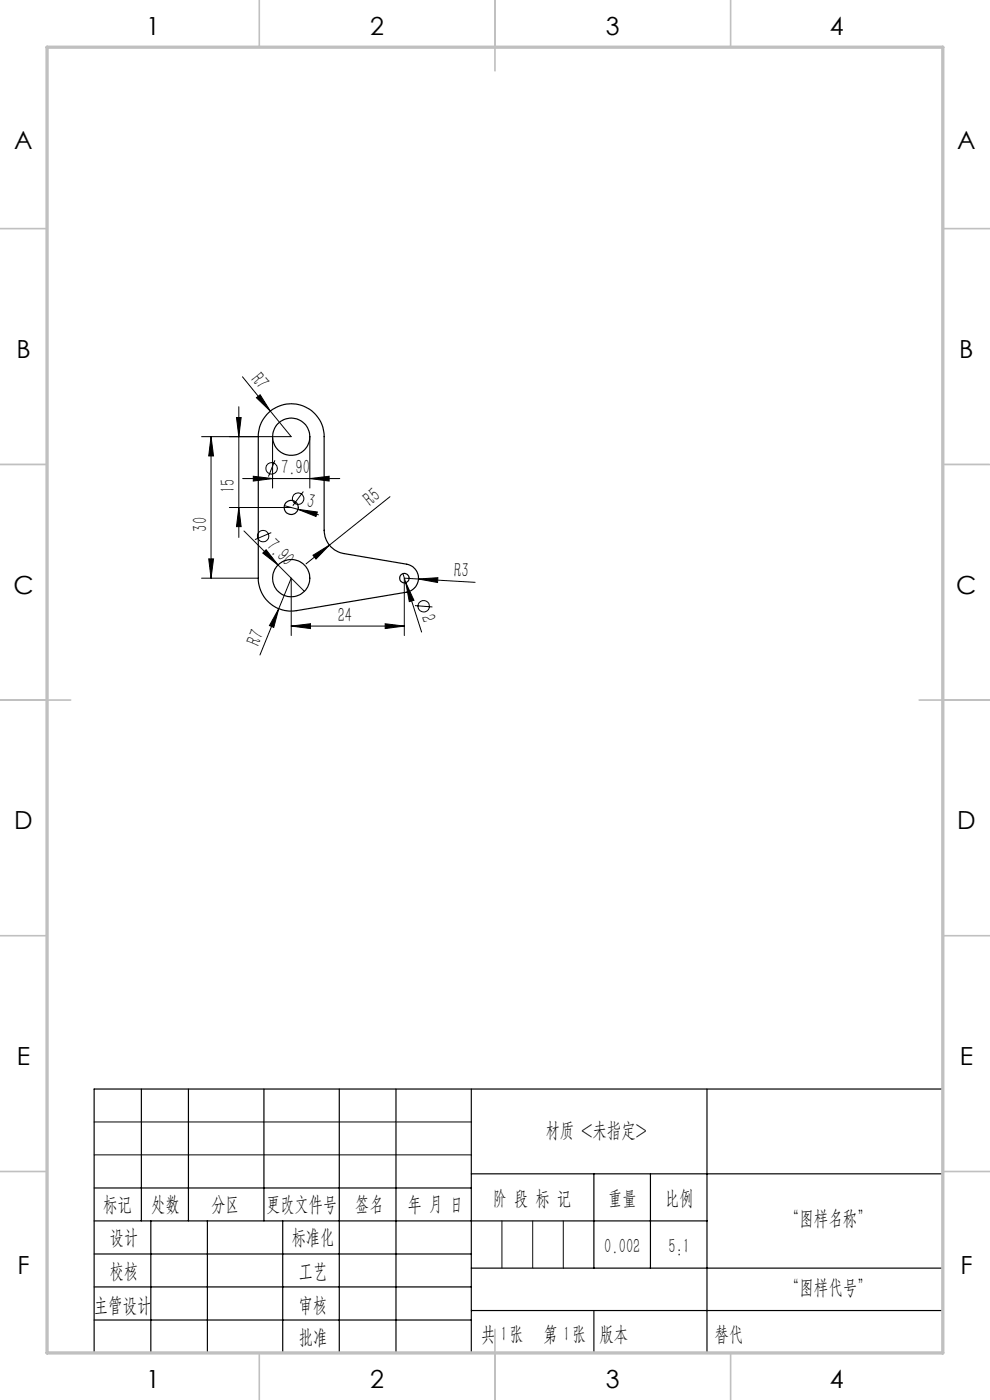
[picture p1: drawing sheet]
<svg xmlns="http://www.w3.org/2000/svg" width="210mm" height="297mm" viewBox="0 0 210 297" stroke-linecap="round" stroke-linejoin="round" font-family="sans-serif">
<g fill="none" stroke="#000" stroke-width=".21">
<path d="M51.4 79.9l6 7.3M44.8 92.6l.5 4.1h-1zM44.8 92.6v30.1M50.2 88.6h1l-.5 4zM50.7 86.3v27.7M54.4 84.4l.8-.7 2.2 3.5zM57.4 87.2l4.4 5.4h-19M57.8 92.6v10.9M58.3 97.6l-1.4 3.5M65.7 92.6v10.9M44.3 118.6h1l-.5 4.1zM48.6 107.7h13.2"/>
<path d="M50.7 107.7l.5 4h-1zM51.5 101.5h20.6M51.8 112.6l12.8 12.8M53.7 101l4.1 .5-4.1 .6zM55.7 117.3l.7-.7 2.6 3.3zM57.5 113l-3.4 1.5M60.3 107.3l7.3 1.9M63.2 108.1l4.1 .5-.3 1zM64.3 104.3l-2.2 3M65.7 101.5l4.1-.5v1.1zM66.4 117.8l3.5-2.2-2.9 3zM69.9 115.6l-5 4"/>
<path d="M82.7 105.4l-12.8 10.2M42.8 122.7h12M59.1 129.1l-1 4-.9-.4zM61.8 132.8l4.1-.5v1zM61.8 134.8v-12.1l-6.7 16.3M61.8 132.8h24M81.7 132.3l4.1 .5-4.1 .5zM85.5 121.7l.6 1.9M86.1 123.6l1.7 3.7-1 .3zM86.1 123.6l3.3 10.5M88 128.5l3.7 .3M88.8 122.8l4.1-.2-.1 1z"/>
<path d="M100.8 123.5l-15-.8v12.1M20 238h80M20 245h80"/>
<circle cx="57.6" cy="99.4" r="1.21"/>
<circle cx="55.8" cy="113.7" r="1.2"/>
<circle cx="63.2" cy="105.8" r="1.21"/>
<circle cx="89.9" cy="128.6" r="1.22"/>
</g>
<g fill="none" stroke="#000" stroke-width=".25">
<path d="M56.7 87.9a7 7 0 0 1 7.6-1.8 7 7 0 0 1 4.5 6.5v19.9a5 5 0 0 0 4.2 4.9l13.3 2.3a3 3 0 0 1 2.5 3 3 3 0 0 1-2.5 2.9l-23.4 3.9a7 7 0 0 1-8.1-6.8v-30.1a6.8 6.8 0 0 1 1.9-4.7zM30 231v28M40 231v28M56 231v28M72 231v56M84 231v56M100 231v56M150 231v56M200 231h-180v56M20 252h80M20 259h130M32 259v28"/>
<path d="M44 259v28M60 259v28M100 249h100M126 249v20M138 249v20M20 266h80M20 273h80M100 269h100M100 278h100M20 280h80"/>
<circle cx="61.8" cy="92.7" r="4"/>
<circle cx="61.8" cy="107.6" r="1.5"/>
<circle cx="61.8" cy="122.6" r="4"/>
<circle cx="85.8" cy="122.6" r="1"/>
</g>
<path d="M106.5 259v10M113 259v10M119.5 259v10" fill="none" stroke="#0a0605" stroke-width=".21"/>
<path d="M126 278v9" fill="none" stroke="#0a0605" stroke-width=".25"/>
<g fill="none" stroke="#c0c0c0" stroke-width=".35">
<path d="M55 0v10M105 0v15M155 0v10M0 48.5h10M200 48.5h10M0 98.5h10M200 98.5h10M0 148.5h15M195 148.5h15M0 198.5h10M200 198.5h10M0 248.5h10"/>
<path d="M200 248.5h10M55 287v10M105 282v15M155 287v10"/>
</g>
<path d="M10 10h190v277h-190z" fill="none" stroke="#c0c0c0" stroke-width=".7"/>
<g fill="#000">
<path d="M54.4 84.4l.8-.7 2.2 3.5zM55.7 117.3l.7-.7 2.6 3.3zM63.2 108.1l4.1 .5-.3 1zM66.4 117.8l3.5-2.2-2.9 3zM59.1 129.1l-1 4-.9-.4zM86.1 123.6l1.7 3.7-1 .3zM88.8 122.8l4.1-.2-.1 1z"/>
<path d="M44.8 92.6l.5 4.1h-1zM44.3 118.6h1l-.5 4.1z"/>
<path d="M50.7 107.7l.5 4h-1zM50.2 88.6h1l-.5 4z"/>
<path d="M53.7 101l4.1 .5-4.1 .6zM65.7 101.5l4.1-.5v1.1zM61.8 132.8l4.1-.5v1zM81.7 132.3l4.1 .5-4.1 .5z"/>
</g>
<g font-size="5.3">
<text x="31" y="7.4">1</text>
<text x="78.5" y="7.4">2</text>
<text x="128.5" y="7.4">3</text>
<text x="176" y="7.4">4</text>
<text x="3" y="31.7">A</text>
<text x="203" y="31.7">A</text>
<text x="3.5" y="75.9">B</text>
<text x="203.5" y="75.9">B</text>
<text x="2.8" y="125.9">C</text>
<text x="202.8" y="125.9">C</text>
<text x="3" y="175.9">D</text>
<text x="203" y="175.9">D</text>
<text x="3.6" y="225.9">E</text>
<text x="203.6" y="225.9">E</text>
<text x="3.7" y="270.2">F</text>
<text x="203.7" y="270.2">F</text>
<text x="31" y="294.4">1</text>
<text x="78.5" y="294.4">2</text>
<text x="128.5" y="294.4">3</text>
<text x="176" y="294.4">4</text>
</g>
<g font-size="4.4">
<text x="53.1" y="80.6" transform="rotate(51 53.1 80.6)">R7</text>
<text x="59.6" y="100.7">7.90</text>
<text x="49.8" y="104.6" transform="rotate(-90 49.8 104.6)">15</text>
<text x="64.9" y="107.6" transform="rotate(15 64.9 107.6)">3</text>
<text x="78.6" y="107.6" transform="rotate(-39 78.6 107.6)">R5</text>
<text x="43.9" y="112.8" transform="rotate(-90 43.9 112.8)">30</text>
<text x="56.3" y="116.1" transform="rotate(45 56.3 116.1)">7.90</text>
<text x="96.3" y="122.4" transform="rotate(3 96.3 122.4)">R3</text>
<text x="71.6" y="131.9">24</text>
<text x="89.3" y="130.9" transform="rotate(72 89.3 130.9)">2</text>
<text x="55" y="137.2" transform="rotate(-68 55 137.2)">R7</text>
<text x="115.7" y="241.2">材质 &lt;未指定&gt;</text>
<text x="21.9" y="256.9">标记</text>
<text x="32.1" y="256.9">处数</text>
<text x="44.9" y="256.9">分区</text>
<text x="56.5" y="256.9">更改文件号</text>
<text x="75.4" y="256.9">签名</text>
<text x="86.5" y="256.9">年 月 日</text>
<text x="104.5" y="255.6">阶 段 标 记</text>
<text x="129" y="255.6">重量</text>
<text x="141.1" y="255.6">比例</text>
<text x="23.3" y="263.9">设计</text>
<text x="61.9" y="263.9">标准化</text>
<text x="166.5" y="259.8">“图样名称”</text>
<text x="128.2" y="265.7">0.002</text>
<text x="141.8" y="265.7">5:1</text>
<text x="23.3" y="271.1">校核</text>
<text x="63.4" y="271">工艺</text>
<text x="166.5" y="274.6">“图样代号”</text>
<text x="19.9" y="278.3">主管设计</text>
<text x="63.4" y="278.3">审核</text>
<text x="63.4" y="285.2">批准</text>
<text x="102" y="284.4">共 张</text>
<text x="106.1" y="284.4">1</text>
<text x="115.3" y="284.4">第 张</text>
<text x="119.5" y="284.4">1</text>
<text x="127.1" y="284.4">版本</text>
</g>
<text font-size="4.4" fill="#0a0605" x="151.6" y="284.4">替代</text>
</svg>
